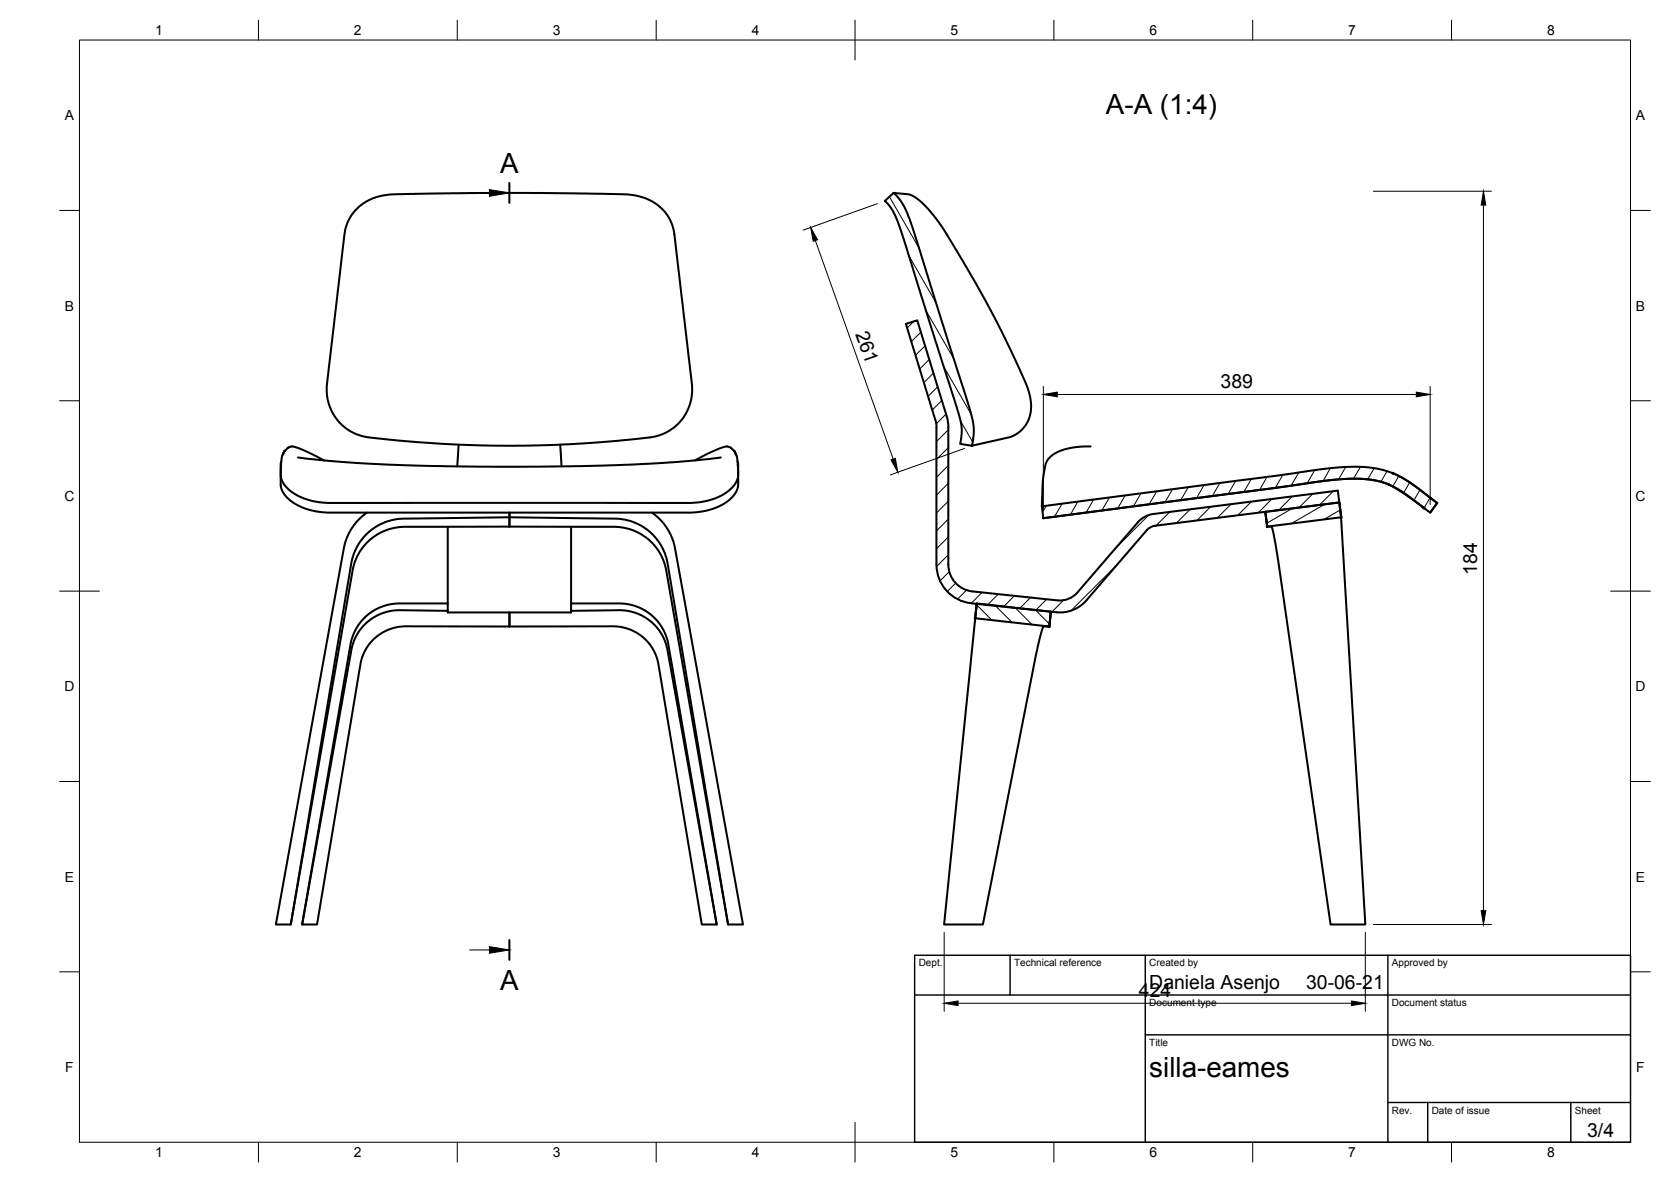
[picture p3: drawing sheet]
<svg xmlns="http://www.w3.org/2000/svg" width="420mm" height="297mm" viewBox="0 0 420 297" stroke-linecap="round" stroke-linejoin="round" font-family="sans-serif">
<!-- layer: Visible -->
<g fill="none" stroke="#000" stroke-width=".51">
<path d="M89.3 52.9a14.2 14.2 0 0 1 11.6-4.1l22.9-.3 27.2 .2a44.5 44.5 0 0 1 9.1 .5 11.3 11.3 0 0 1 9.5 9.7l3.7 32.1a36.4 36.4 0 0 1 .7 7.8 12 12 0 0 1-10.6 11.1l-8.1 .9-9.6 .7-16.2 .5-8.4-.1-9.6-.3-15.3-1.3a17.5 17.5 0 0 1-7.7-1.7l-2.5-1.8-1.9-2.3-.9-1.5-.6-1.7-.5-2.9 .2-3 3.7-31.7a29.1 29.1 0 0 1 1.2-7.4l1.1-2.1zM224.7 48.5l1.3 1.4 1 1.5 1.7 3.7 14.6 45.8 .9 3.3 .6 2.6v2.5l-.4 2.7M224.7 48.5l-2.2 2 .9 .9 1 1.5 1.9 4.3 14.2 44.8 1.3 5.1v1.8l-.4 2.7 3 .4M224.7 48.5l3.7 .3 1.7 .7 1.6 1.3 1.6 1.7 2.9 3.5 5.8 9.4 5.7 10 4 7.5 3.8 8.1a46.4 46.4 0 0 1 3.3 7.8 8.7 8.7 0 0 1-2.8 10l-2.3 1.1-9.3 2.1M70.6 119.3v2.5a7.4 7.4 0 0 0 5 5.5l3.5 1.1 3.4 .4h91.2l3-.3 2.3-.6 2.5-1 1.5-1a5.9 5.9 0 0 0 2.6-4.1v-2.5M70.7 116.8h.1M70.7 115.9l-.1 .7v2.5M74.9 115l11.2 1.1 12 .7 25.5 .5 19.6-.1 14.9-.4 12.8-.8 10.4-1M81.4 115.7l-5.2-2.6-2.2-.8h-1l-.7 .3-.8 .8-.5 1.1-.4 4.2a6.1 6.1 0 0 0 3.8 5.6l2.2 1 2 .6 3.9 .5h91.2l2.4-.2 2.4-.5 2.3-.9 1.8-1a5.8 5.8 0 0 0 2.9-6.6l-.2-2.5-.5-1.2-1.1-1-.9-.3-2.5 .8-5.6 2.7M115.3 111.7l-.3 5.5M140.9 111.7l.3 5.5M185.4 115.9l.2 .7v2.5"/>
<path d="M185.5 116.8h.1M235.2 105.5l-7.4-24.1 2.8-.9 7.4 24.1 .5 2.8M235.2 105.5l.3 1.9M235.5 107.4v34.5a9.7 9.7 0 0 0 8.7 9.7M238.4 107.4v34.5M274.2 112.2l-2.7 .1-3.5 .5-2.2 .9-2 1.4a8.5 8.5 0 0 0-1.5 5l-.3 7.1M350.3 118.9l.3 .2a29.9 29.9 0 0 1 7.1 4.5l2.3 1.8M92.2 128.8l-1.6 1.3-1.8 2.1-1.1 2-1.1 2.7-17.2 95.4h3.7l15.6-89.2 .7-2.3 1-2.1 1.7-2.1 1.9-1.7 2.6-1.5 2.5-.7 2.4-.3 26.6-.1M112.6 132.4v21.5h31v-21.5M128.1 132.3v-3.5v1.2l27.9 .4 3.2 .8 2.8 1.4 2.3 1.9 1.8 2.3 1.1 2.2 .7 2.9 15.2 90.4M128.1 132.3v-2.3l-28 .4-3.1 .8-2.9 1.4-2.2 1.9-1.8 2.3-1.1 2.2-.7 2.9-15.2 90.4M163.9 128.8l1.6 1.3 1.8 2.1 1.2 2 1 2.7 17.3 95.4h-3.7l-15.6-89.2-.7-2.3-1.1-2.1-1.6-2.1-2-1.7-2.5-1.5-2.5-.7-2.4-.3-26.6-.1"/>
<path d="M262 127.2l71.7-9.4a34.6 34.6 0 0 1 14.4 .4l2.9 1 3 1.7 7.4 5.5-1.8 2.4-4.3-3.3a21.9 21.9 0 0 0-17.4-5.1l-6.3 .6-10.1 1.5-59.2 7.7zM288.4 133.2l-15.2 17.7M288.4 133.2l.7-.6 1.3-.5 46.4-5.8-.4-3-46.4 5.9-1.2 .3-1.8 .9-.9 .9-15.2 17.6a5.8 5.8 0 0 1-5 2M318.2 128.6l18.6-2.3 .4 3.7-18.6 2.3zM336.8 126.3l.4 3.7 6.1 102.3h-8.7l-13.3-92.2-1.4-7.2-.2-.5-1.1-.1-.4-3.7M357.4 127.2l.7 .5M357.6 127.3l-6.1-4.3a19.8 19.8 0 0 0-12.5-2.7l-6.1 .5-13.6 2-57 7.4M359.7 125.1l1.7 1.3M359.8 125.2l.3 .2M361.4 126.4h.1M361.4 126.4l-1.8 2.4M112.6 151.6h-12.5l-2 .3-1.7 .4-2.1 1-2.4 1.7-1.6 1.8-1.4 2.4-.8 2.6-12.1 70.5h3.7l11-65.7 .6-2 1.3-2.4 1.5-1.7 2.1-1.6 1.9-.8 2.1-.6 1.7-.1h26.2"/>
<path d="M112.6 153.5l-12.4-.2-3.3 .5-2.2 .9-2.2 1.5-1.9 2-1.2 2-1 2.7-12.4 69.4M128.1 153.9v3.5M143.6 151.6h12.5l1.9 .3 1.8 .4 2.1 1 2.4 1.7 1.6 1.8 1.3 2.4 .8 2.6 12.2 70.5h-3.7l-11-65.7-.6-2-1.3-2.4-1.6-1.7-2-1.6-2-.8-2-.6-1.7-.1h-26.2M143.6 153.5l12.4-.2 3.3 .5 2.1 .9 2.3 1.5 1.9 2 1.2 2 .9 2.7 12.5 69.4M238.5 141.9a6.7 6.7 0 0 0 6 6.7M244.5 148.6l21.4 2.3M245.6 151.8l-.4 3.6 18.6 2h-1.4l-.1 .2-1.4 4.9-13.8 69.8h-9.7l8.2-80.7 18.6 2.1-.4 3.7 .4-3.7M273.2 150.9a8.8 8.8 0 0 1-7.6 3l-21.4-2.3"/>
</g>
<g fill="#000" stroke="#000" stroke-width=".25">
<circle cx="350.3" cy="118.9" r=".24"/>
<circle cx="318.6" cy="132.3" r=".24"/>
<circle cx="337.2" cy="130" r=".24"/>
<circle cx="357.9" cy="127.5" r=".24"/>
<circle cx="358.1" cy="127.7" r=".24"/>
<circle cx="245.2" cy="155.4" r=".24"/>
<circle cx="263.8" cy="157.4" r=".24"/>
</g>
<!-- layer: Border -->
<g fill="none" stroke="#000" stroke-width=".25">
<path d="M20 10.1h390v276.9h-390zM65 5.1v5M115 5.1v5M165 5.1v5M215 5.1v10M265 5.1v5M315 5.1v5M365 5.1v5M15 52.9h5M410 52.9h5M15 100.7h5M410 100.7h5"/>
<path d="M15 148.6h10M405 148.6h10M15 196.4h5M410 196.4h5M15 244.2h5M410 244.2h5M65 287v5M115 287v5M165 287v5M215 282.1v9.9M265 287v5M315 287v5"/>
<path d="M365 287v5"/>
</g>
<!-- layer: TitleBlock -->
<path d="M230 240.1h180v46.9h-180zM230 250h180M254 240.1v9.9M288 240.1v46.9M349 240.1v46.9M288 260.1h122M349 277.1h61M359 277.1v9.9M395 277.1v9.9" fill="none" stroke="#000" stroke-width=".36"/>
<!-- layer: Hatching -->
<g fill="none" stroke="#000" stroke-width=".25">
<path d="M223.6 49.5l7.5 12.8M228.5 64.3l6.8 11.8M232.8 78l7 12.1M229.7 80.8l-1.6 1.6M231.5 83.5l-2.4 2.4M232.6 86.9l-2.4 2.4M233.7 90.3l-2.5 2.4M234.7 93.8l-2.4 2.4M235.8 97.2l-2.4 2.4M237.3 92.1l6.9 12M236.8 100.6l-2.4 2.4M237.9 104.1l-2.5 2.4"/>
<path d="M238.5 108l-3 3M238.5 112.5l-3 3M238.5 117l-3 3M241.5 105.8l3.1 5.3M318.6 119.9l-1.9 3.2M322.6 119.3l-1.9 3.3M326.6 118.7l-1.9 3.4M330.6 118.1l-1.9 3.4M334.5 117.7l-1.8 3.2M338.4 117.4l-1.8 3.1M342.1 117.3l-1.8 3M345.5 117.7l-1.6 2.8"/>
<path d="M348.8 118.4l-1.6 2.7M351.7 119.6l-1.5 2.6M238.5 121.4l-3 3M238.5 125.9l-3 3M238.5 130.4l-3 3M238.5 134.9l-3 3M238.5 139.4l-3 3M263.1 127.1l-1 1.6M267.1 126.6l-1.9 3.2M271 126.1l-1.9 3.2M275 125.5l-1.9 3.3M279 125l-1.9 3.3"/>
<path d="M282.9 124.5l-1.9 3.3M286.9 124l-1.9 3.3M288.8 129.4l-8.4 8.4M290.9 123.5l-2 3.2M294.1 128.7l-3.4 3.4M294.8 122.9l-1.9 3.3M298.8 122.4l-1.9 3.3M299.3 128l-3.5 3.5M302.7 121.9l-1.8 3.3M304.4 127.3l-3.5 3.5M306.7 121.4l-1.9 3.3M309.5 126.7l-3.4 3.5"/>
<path d="M310.7 120.9l-1.9 3.2M314.6 120.4l-1.8 3.2M314.7 126.1l-3.5 3.4M319.8 125.4l-3.4 3.5M324.9 127.8l-6.4 3.7M325 124.7l-3.5 3.5M330.1 124.1l-3.5 3.5M333.1 126.8l-8.4 4.8M335.2 123.5l-3.4 3.4M337 128.2l-4.2 2.4M354.5 121.2l-1.5 2.6M357 123.1l-1.5 2.6"/>
<path d="M359.6 125.1l-1.5 2.6M238.7 143.7l-2.4 2.3M240.3 146.5l-2.1 2.2M243 148.3l-2.3 2.3M245.6 152l3.8 3.9M246.9 148.9l-2.7 2.7M250.2 152.2l4.3 4.2M251 149.3l-2.7 2.7M255.1 149.7l-2.8 2.8M255.3 152.7l4.2 4.3M259.1 150.2l-2.7 2.7M260.3 153.3l3.6 3.6"/>
<path d="M263.2 150.6l-2.7 2.7M267.4 150.8l-2.9 2.9M281.1 141.7l-11.8 11.8"/>
</g>
<!-- layer: Annotations -->
<path d="M128.1 46v5M128.1 236.2v5" fill="none" stroke="#000" stroke-width=".51"/>
<path d="M118.1 48.5h5M118.1 238.7h5" fill="none" stroke="#000" stroke-width=".25"/>
<path d="M123.1 47.7l5 .8-5 .8zM123.1 237.9l5 .8-5 .9z" fill="#000" stroke="#000" stroke-width=".25"/>
<!-- layer: Dimensions -->
<path d="M220.6 51.2l-18.6 6.6M345.3 48.1h29.7M373 51.5v177.3M205 60.5l19.6 54.9M262.3 97.1v31.1M265.9 99.1h90.2M359.6 97.1v29.7M242.5 112.7l-18.6 6.6M237.4 234.3v19.8M343.3 234.3v19.8M345.3 232.3h29.7M240.9 252.1h98.9" fill="none" stroke="#000" stroke-width=".25"/>
<path d="M373 48.1l.6 3.4h-1.2zM203.8 57.2l1.8 3-1.1 .4zM262.3 99.1l3.6-.6v1.2zM356.1 98.5l3.5 .6-3.5 .6zM224 115.6l1.1-.4 .6 3.5zM372.4 228.8h1.2l-.6 3.5zM237.4 252.1l3.5-.5v1.1zM339.8 251.6l3.5 .5-3.5 .6z" fill="#000" stroke="#000" stroke-width=".25"/>
<g font-size="7">
<text x="278.1" y="28.8">A-A (1:4)</text>
<text x="125.7" y="43.5">A</text>
<text x="125.7" y="248.7">A</text>
<text x="289" y="270.6">silla-eames</text>
</g>
<g font-size="4.9">
<text x="215" y="83.9" transform="rotate(70 215 83.9)">261</text>
<text x="306.9" y="97.6">389</text>
<text x="371.4" y="144.4" transform="rotate(-90 371.4 144.4)">184</text>
<text x="286.4" y="250.6">424</text>
<text x="289" y="248.5">Daniela Asenjo</text>
<text x="328.4" y="248.5">30-06-21</text>
<text x="399.1" y="285.7">3/4</text>
</g>
<g font-size="3.5">
<text x="39" y="8.8">1</text>
<text x="89" y="8.8">2</text>
<text x="139" y="8.8">3</text>
<text x="189" y="8.8">4</text>
<text x="239" y="8.8">5</text>
<text x="289" y="8.8">6</text>
<text x="339" y="8.8">7</text>
<text x="389" y="8.8">8</text>
<text x="16.3" y="30.2">A</text>
<text x="411.3" y="30.2">A</text>
<text x="16.3" y="78">B</text>
<text x="411.3" y="78">B</text>
<text x="16.2" y="125.9">C</text>
<text x="411.2" y="125.9">C</text>
<text x="16.2" y="173.7">D</text>
<text x="411.2" y="173.7">D</text>
<text x="16.3" y="221.6">E</text>
<text x="411.3" y="221.6">E</text>
<text x="16.4" y="269.4">F</text>
<text x="411.4" y="269.4">F</text>
<text x="39" y="290.8">1</text>
<text x="89" y="290.8">2</text>
<text x="139" y="290.8">3</text>
<text x="189" y="290.8">4</text>
<text x="239" y="290.8">5</text>
<text x="289" y="290.8">6</text>
<text x="339" y="290.8">7</text>
<text x="389" y="290.8">8</text>
</g>
<g font-size="2.5">
<text x="231" y="242.9">Dept.</text>
<text x="255" y="242.9">Technical reference</text>
<text x="289" y="242.9">Created by</text>
<text x="350" y="242.9">Approved by</text>
<text x="289" y="252.8">Document type</text>
<text x="350" y="252.8">Document status</text>
<text x="289" y="262.9">Title</text>
<text x="350" y="262.9">DWG No.</text>
<text x="350" y="279.9">Rev.</text>
<text x="360" y="279.9">Date of issue</text>
<text x="396" y="279.9">Sheet</text>
</g>
</svg>
